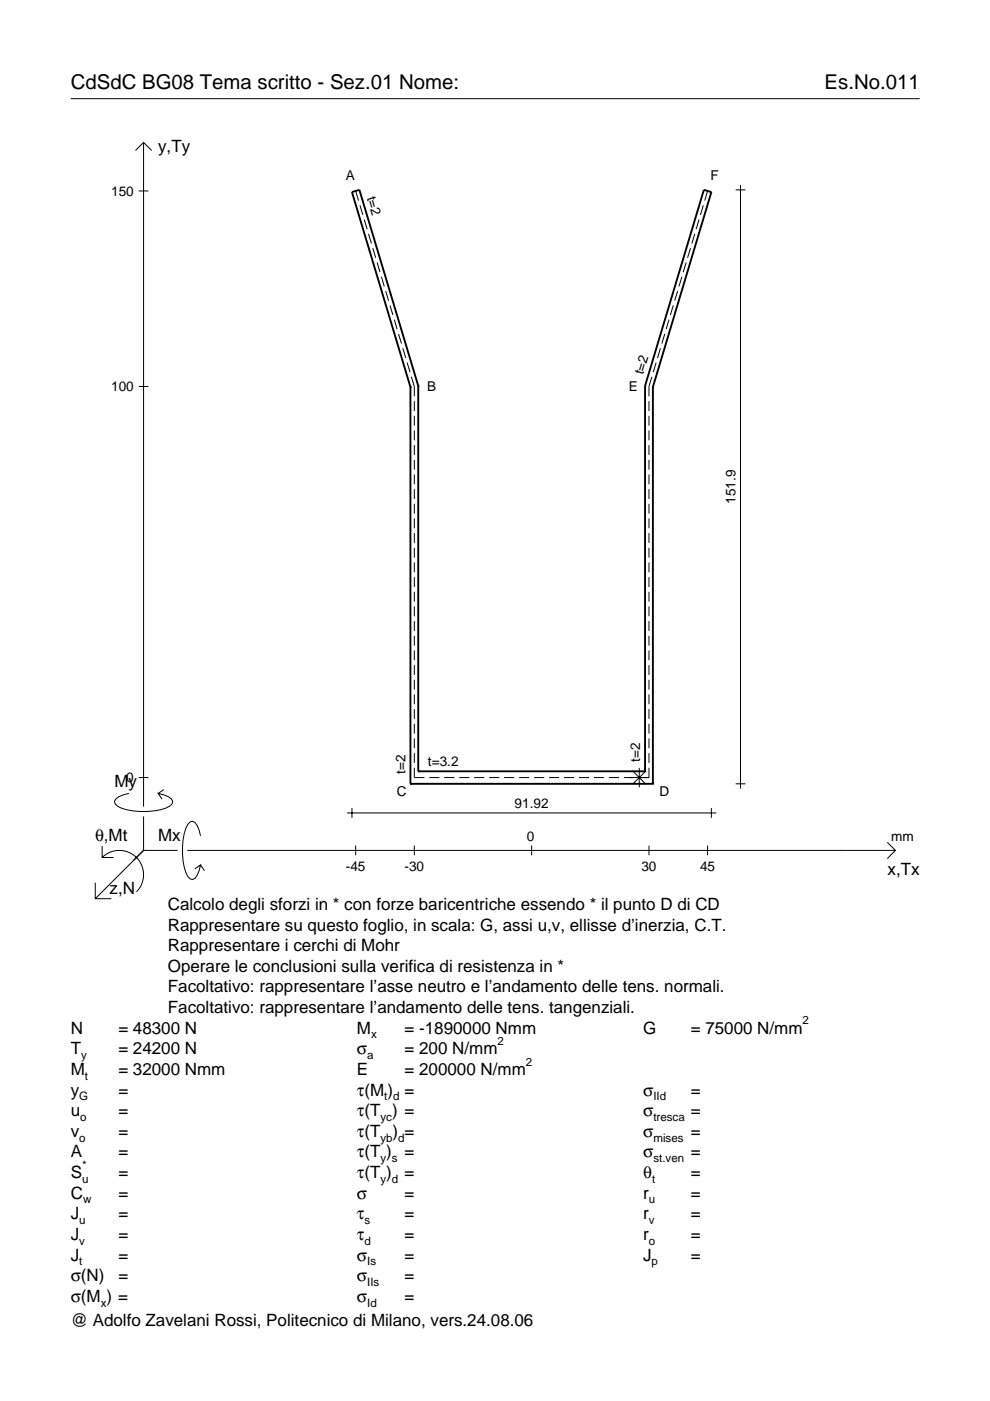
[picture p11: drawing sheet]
<svg xmlns="http://www.w3.org/2000/svg" width="210mm" height="297mm" viewBox="0 0 210 297" stroke-linecap="round" stroke-linejoin="round" font-family="sans-serif">
<g fill="none" stroke="#000" stroke-width=".21">
<path d="M15 20.9h180M28.7 31.9l1.7-1.7 1.8 1.7M30.4 30.2v140.8M157 39.2v128M29.4 40.5h2.1M75.4 40.5l.6 2M76.3 43.5l.6 2.1M77.2 46.6l.6 2M78.1 49.6l.6 2M79 52.6l.7 2.1M80 55.6l.6 2.1M80.9 58.7l.6 2"/>
<path d="M144.6 58.7l-.6 2M145.5 55.6l-.6 2.1M146.4 52.6l-.6 2.1M147.3 49.6l-.6 2M148.2 46.6l-.6 2M149.1 43.5l-.6 2.1M150 40.5l-.6 2M156 40.3h2M81.8 61.7l.6 2.1M82.7 64.7l.6 2.1M83.6 67.8l.6 2M84.5 70.8l.6 2.1"/>
<path d="M85.4 73.8l.6 2.1M86.3 76.9l.6 2M87.2 79.9l.6 2v2.1M138.2 79.9l-.6 2v2.1M139.1 76.9l-.6 2M140 73.8l-.6 2.1M140.9 70.8l-.6 2.1M141.8 67.8l-.6 2M142.8 64.7l-.7 2.1M143.7 61.7l-.7 2.1M29.4 81.9h2.1M87.8 85.1v2"/>
<path d="M87.8 88.2v2M87.8 91.3v2.1M87.8 94.4v2.1M87.8 97.5v2.1M137.6 85.1v2M137.6 88.2v2M137.6 91.3v2.1M137.6 94.4v2.1M137.6 97.5v2.1M87.8 100.6v2.1M87.8 103.7v2.1M87.8 106.8v2.1"/>
<path d="M87.8 109.9v2.1M87.8 113v2.1M87.8 116.1v2.1M87.8 119.3v2M137.6 100.6v2.1M137.6 103.7v2.1M137.6 106.8v2.1M137.6 109.9v2.1M137.6 113v2.1M137.6 116.1v2.1M137.6 119.3v2M87.8 122.4v2"/>
<path d="M87.8 125.5v2.1M87.8 128.6v2.1M87.8 131.7v2.1M87.8 134.8v2.1M87.8 137.9v2.1M137.6 122.4v2M137.6 125.5v2.1M137.6 128.6v2.1M137.6 131.7v2.1M137.6 134.8v2.1M137.6 137.9v2.1M87.8 141v2.1"/>
<path d="M87.8 144.1v2.1M87.8 147.2v2.1M87.8 150.3v2.1M87.8 153.5v2M87.8 156.6v2M87.8 159.7v2.1M137.6 141v2.1M137.6 144.1v2.1M137.6 147.2v2.1M137.6 150.3v2.1M137.6 153.5v2M137.6 156.6v2"/>
<path d="M137.6 159.7v2.1M21.7 179.4v2.4h2.4M27.3 168.2a3.6 3.6 0 0 0-3 1.7l.1 .5a5.6 5.6 0 0 0 3.8 1.5 13.4 13.4 0 0 0 7.8-1l.5-.5 .1-.5a3.6 3.6 0 0 0-3.1-1.7l.8 1.2M29.4 164.9h2.1M30.4 173.1v7.2M34.7 167.4l-1.2 .8M42.5 177.2a3.6 3.6 0 0 0-1.7-3.1l-.5 .2a5.7 5.7 0 0 0-1.5 3.7 13.3 13.3 0 0 0 1 7.9l.5 .5 .5 .1a3.6 3.6 0 0 0 1.7-3.1l-1.2 .8M73.6 172.4h78.3M74.6 171.3v2.1M75.4 179.3v2M87.8 162.8v2.1h2.2M87.8 179.3v2"/>
<path d="M91 164.9h2.2M94.2 164.9h2.1M97.4 164.9h2.1M100.5 164.9h2.2M103.7 164.9h2.2M106.9 164.9h2.1M110.1 164.9h2.1M112.7 179.3v2M113.2 164.9h2.2M116.4 164.9h2.1M119.6 164.9h2.1M122.8 164.9h2.1"/>
<path d="M125.9 164.9h2.2M129.1 164.9h2.1M134.1 163.4l2.9 2.9M135.5 162.8v4.1M137 163.4l-2.9 2.9M137.6 162.8v2.1h-5.3M137.6 179.3v2M150 179.3v2M150.8 171.3v2.1M156 166.2h2M188.1 178.6l1.7 1.7-1.7 1.7M20.2 187.2v3.3h3.4"/>
<path d="M21.7 181.8a5.1 5.1 0 0 1 7.2 0 5.1 5.1 0 0 1 0 7.3M30.4 180.3l-10.2 10.2M30.4 180.3h7.2M39.7 180.3h150.1M42.5 183.4l.8 1.2"/>
</g>
<g fill="none" stroke="#000" stroke-width=".4">
<path d="M87 82.1h.1M87 82.1v84.1M88.7 81.8h.1M88.7 81.8l-12.5-41.5-1.6 .4 12.4 41.4M88.7 81.8v81.7M136.8 81.8h.1M136.8 81.8v81.7M136.8 81.8l12.4-41.5 1.6 .4-12.4 41.4M138.4 82.1h.1M138.4 82.1v84.1M87 166.2h.1M87 166.2h51.4"/>
<path d="M88.7 163.5h.1M88.7 163.5h48.1M136.8 163.5h.1M138.4 166.2h.1"/>
</g>
<g font-size="4.3">
<text x="15" y="18.9">CdSdC BG08 Tema scritto - Sez.01 Nome:</text>
<text x="174.8" y="18.9">Es.No.011</text>
</g>
<g font-size="3.6">
<text x="33.5" y="32.3">y,Ty</text>
<text x="24.3" y="166.9">My</text>
<text x="20.1" y="178.2">θ,Mt</text>
<text x="33.5" y="178.2">Mx</text>
<text x="188.2" y="185.5">x,Tx</text>
<text x="23.2" y="189.6">z,N</text>
<text x="35.6" y="192.9">Calcolo degli sforzi in * con forze baricentriche essendo * il punto D di CD</text>
<text x="35.6" y="197.3">Rappresentare su questo foglio, in scala: G, assi u,v, ellisse d’inerzia, C.T.</text>
<text x="35.6" y="201.7">Rappresentare i cerchi di Mohr</text>
<text x="35.6" y="206">Operare le conclusioni sulla verifica di resistenza in *</text>
<text x="35.6" y="210.4">Facoltativo: rappresentare l’asse neutro e l’andamento delle tens. normali.</text>
<text x="35.6" y="214.8">Facoltativo: rappresentare l’andamento delle tens. tangenziali.</text>
<text x="15" y="219.2">N</text>
<text x="25.1" y="219.2">= 48300 N</text>
<text x="75.7" y="219.2">M</text>
<text x="85.8" y="219.2">= -1890000 Nmm</text>
<text x="136.4" y="219.2">G</text>
<text x="146.5" y="219.2">= 75000 N/mm</text>
<text x="15" y="227.9">M</text>
<text x="15" y="223.5">T</text>
<text x="25.1" y="223.5">= 24200 N</text>
<text x="25.1" y="227.9">= 32000 Nmm</text>
<text x="75.7" y="223.5">σ</text>
<text x="75.7" y="227.9">E</text>
<text x="85.8" y="223.5">= 200 N/mm</text>
<text x="85.8" y="227.9">= 200000 N/mm</text>
<text x="15" y="232.3">y</text>
<text x="25.1" y="232.3">=</text>
<text x="75.7" y="232.3">τ(M ) =</text>
<text x="136.4" y="232.3">σ</text>
<text x="146.5" y="232.3">=</text>
<text x="15" y="236.7">u</text>
<text x="25.1" y="236.7">=</text>
<text x="75.7" y="236.7">τ(T ) =</text>
<text x="136.4" y="236.7">σ</text>
<text x="146.5" y="236.7">=</text>
<text x="15" y="245.4">A</text>
<text x="15" y="241">v</text>
<text x="25.1" y="241">=</text>
<text x="25.1" y="245.4">=</text>
<text x="75.7" y="245.4">τ(T )</text>
<text x="75.7" y="241">τ(T</text>
<text x="83.3" y="241">) =</text>
<text x="85.8" y="245.4">=</text>
<text x="136.4" y="241">σ</text>
<text x="136.4" y="245.4">σ</text>
<text x="146.5" y="241">=</text>
<text x="146.5" y="245.4">=</text>
<text x="15" y="249.8">S</text>
<text x="25.1" y="249.8">=</text>
<text x="75.7" y="249.8">τ(T )</text>
<text x="85.8" y="249.8">=</text>
<text x="136.4" y="249.8">θ</text>
<text x="146.5" y="249.8">=</text>
<text x="15" y="254.2">C</text>
<text x="25.1" y="254.2">=</text>
<text x="75.7" y="254.2">σ</text>
<text x="85.8" y="254.2">=</text>
<text x="136.4" y="254.2">r</text>
<text x="146.5" y="254.2">=</text>
<text x="15" y="258.5">J</text>
<text x="15" y="262.9">J</text>
<text x="25.1" y="258.5">=</text>
<text x="25.1" y="262.9">=</text>
<text x="75.7" y="258.5">τ</text>
<text x="75.7" y="262.9">τ</text>
<text x="85.8" y="258.5">=</text>
<text x="85.8" y="262.9">=</text>
<text x="136.4" y="258.5">r</text>
<text x="136.4" y="262.9">r</text>
<text x="146.5" y="258.5">=</text>
<text x="146.5" y="262.9">=</text>
<text x="15" y="267.3">J</text>
<text x="25.1" y="267.3">=</text>
<text x="75.7" y="267.3">σ</text>
<text x="85.8" y="267.3">=</text>
<text x="136.4" y="267.3">J</text>
<text x="146.5" y="267.3">=</text>
<text x="15" y="271.7">σ(N)</text>
<text x="25.1" y="271.7">=</text>
<text x="75.7" y="271.7">σ</text>
<text x="85.8" y="271.7">=</text>
<text x="15" y="276">σ(M ) =</text>
<text x="15" y="281.2">@ Adolfo Zavelani Rossi, Politecnico di Milano, vers.24.08.06</text>
<text x="75.7" y="276">σ</text>
<text x="85.8" y="276">=</text>
</g>
<g font-size="2.9">
<text x="23.6" y="41.5">150</text>
<text x="73.3" y="38.2">A</text>
<text x="77.8" y="41.9" transform="rotate(73 77.8 41.9)">t=2</text>
<text x="150.6" y="38.2">F</text>
<text x="23.6" y="82.9">100</text>
<text x="90.6" y="82.8">B</text>
<text x="133.3" y="82.8">E</text>
<text x="136.4" y="79.6" transform="rotate(-73 136.4 79.6)">t=2</text>
<text x="156" y="106.8" transform="rotate(-90 156 106.8)">151.9</text>
<text x="135.7" y="161.5" transform="rotate(-90 135.7 161.5)">t=2</text>
<text x="26.8" y="165.9">0</text>
<text x="86" y="164.1" transform="rotate(-90 86 164.1)">t=2</text>
<text x="90.7" y="162.5">t=3.2</text>
<text x="84.1" y="168.7">C</text>
<text x="109.1" y="171.3">91.92</text>
<text x="139.8" y="168.7">D</text>
<text x="111.7" y="178.2">0</text>
<text x="189" y="178.2">mm</text>
<text x="73.3" y="184.7">-45</text>
<text x="85.8" y="184.7">-30</text>
<text x="136" y="184.7">30</text>
<text x="148.4" y="184.7">45</text>
</g>
<g font-size="2.4">
<text x="78.7" y="220.2">x</text>
<text x="105.5" y="221.5">2</text>
<text x="170.2" y="217.2">2</text>
<text x="17.2" y="224.5">y</text>
<text x="77.9" y="224.5">a</text>
<text x="111.5" y="225.9">2</text>
<text x="16.8" y="233.3">G</text>
<text x="18" y="228.9">t</text>
<text x="81.5" y="233.3">t d</text>
<text x="138.5" y="233.3">IId</text>
<text x="17" y="237.7">o</text>
<text x="80.7" y="237.7">yc</text>
<text x="138.5" y="237.7">tresca</text>
<text x="16.8" y="242">o</text>
<text x="80.7" y="242">yb d</text>
<text x="138.5" y="242">mises</text>
<text x="17.4" y="250.8">u</text>
<text x="17.4" y="247.8">*</text>
<text x="80.7" y="246.4">y s</text>
<text x="80.7" y="250.8">y d</text>
<text x="138.2" y="250.8">t</text>
<text x="138.5" y="246.4">st.ven</text>
<text x="17.6" y="255.2">w</text>
<text x="137.6" y="255.2">u</text>
<text x="16.8" y="259.5">u</text>
<text x="16.8" y="263.9">v</text>
<text x="77.3" y="259.5">s</text>
<text x="77.3" y="263.9">d</text>
<text x="137.6" y="259.5">v</text>
<text x="137.6" y="263.9">o</text>
<text x="16.8" y="268.3">t</text>
<text x="77.9" y="268.3">Is</text>
<text x="138.2" y="268.3">p</text>
<text x="77.9" y="272.7">IIs</text>
<text x="21.4" y="277">x</text>
<text x="77.9" y="277">Id</text>
</g>
</svg>
